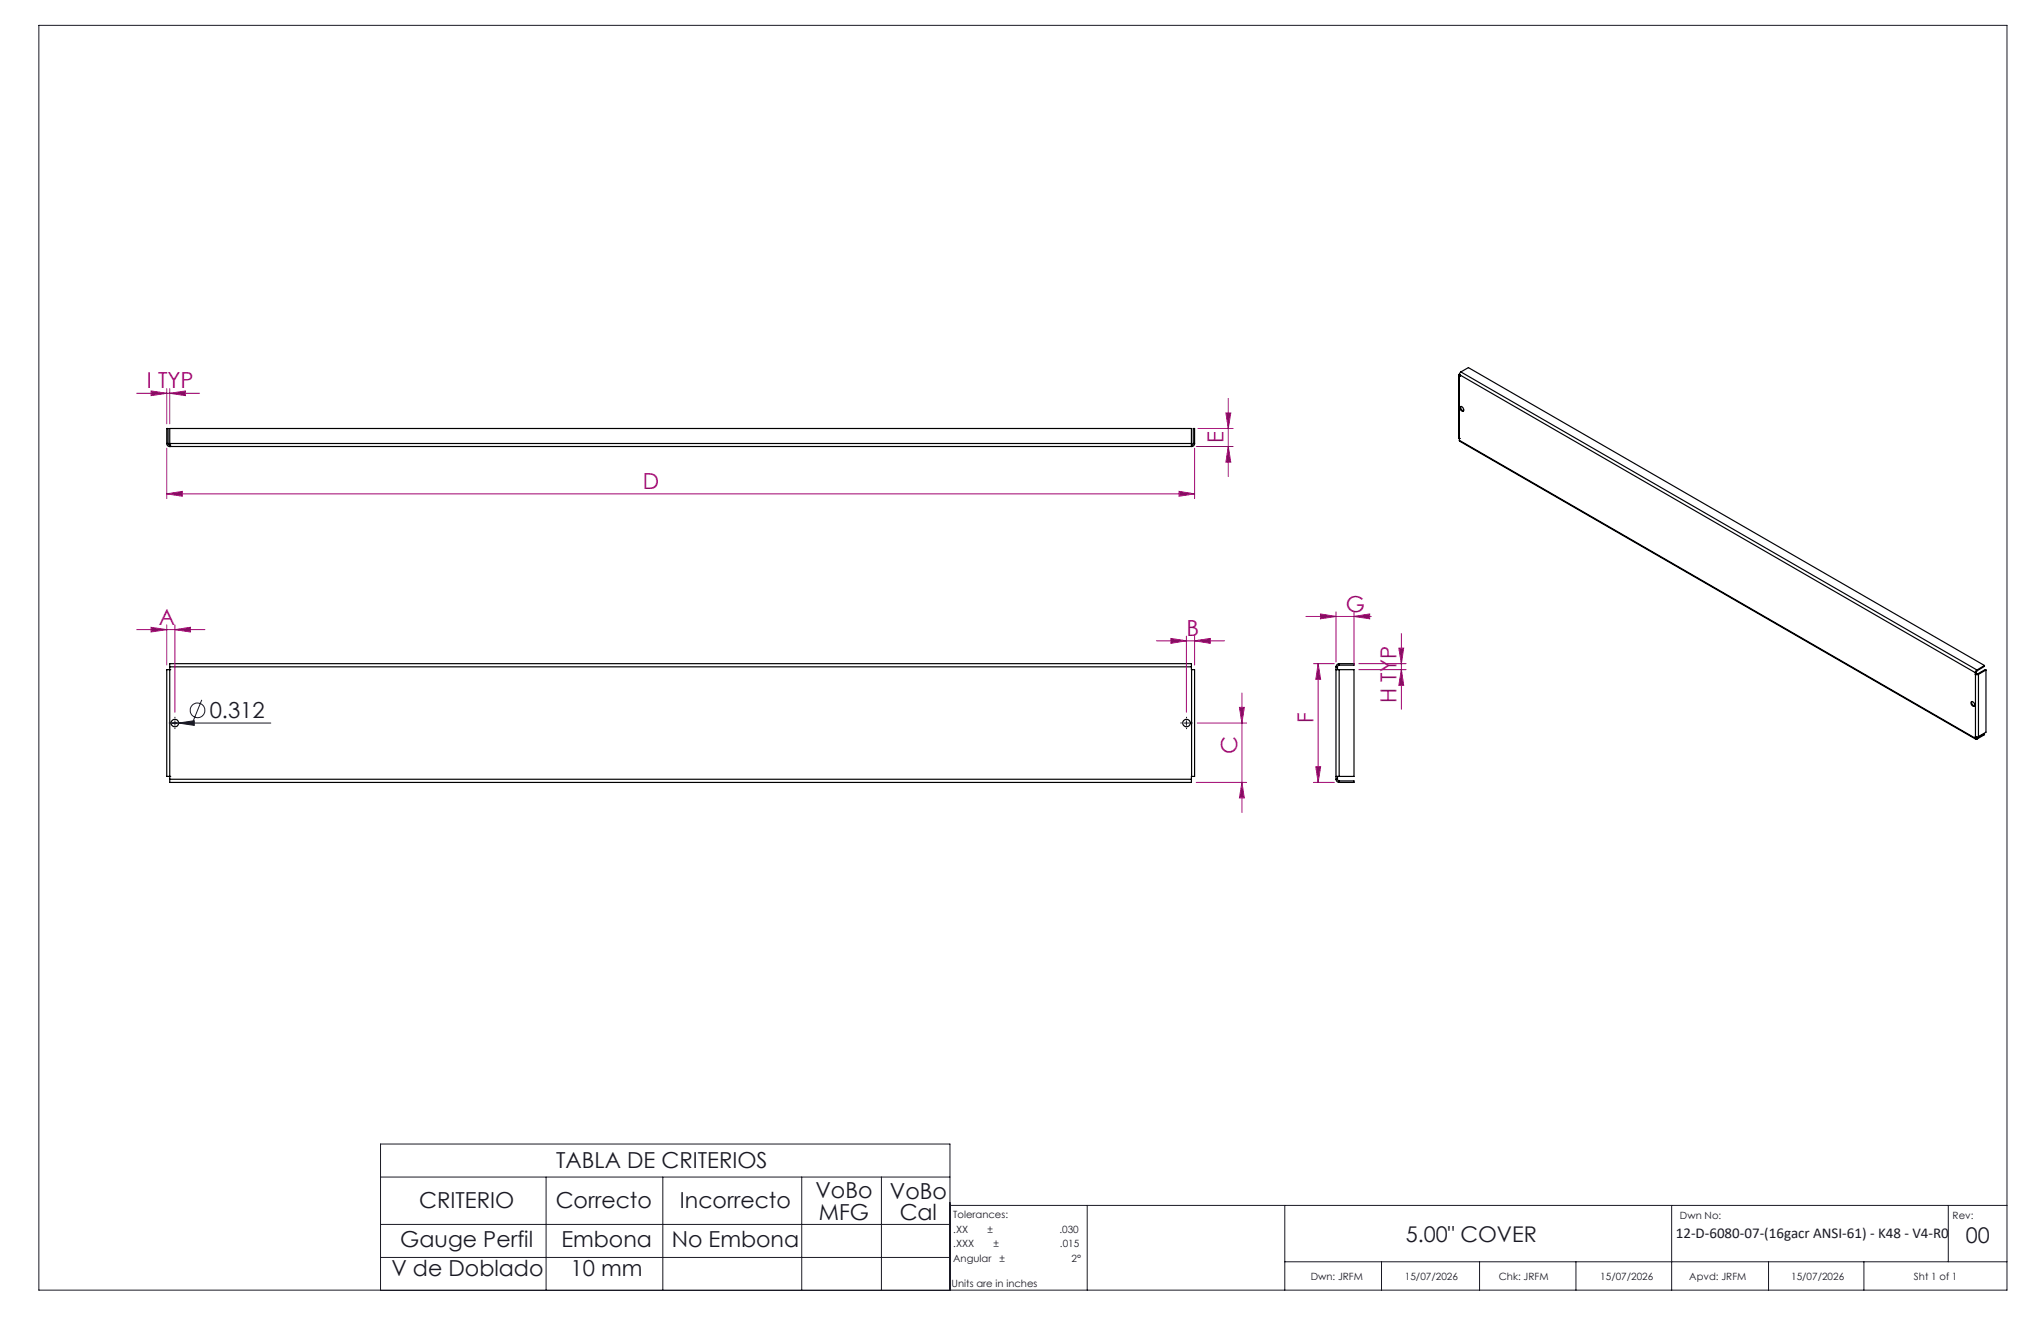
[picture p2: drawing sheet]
<svg xmlns="http://www.w3.org/2000/svg" width="432mm" height="279mm" viewBox="0 0 432 279" stroke-linecap="round" stroke-linejoin="round" font-family="sans-serif">
<g fill="none" stroke="#191924" stroke-width=".21">
<path d="M8.2 5.4h416.4v267.5h-416.4zM36.2 152.9h21.1M37 152.4v1M37.8 152.9l3.3-.5v1zM42.7 148l-1.8 4.5M250.5 152.9h1M251 152.4v1M80.5 242h120.5v30.9h-120.5zM80.5 249h120.5M80.5 259h120.5M115.5 249v23.9M140.2 249v23.9"/>
<path d="M169.6 249v23.9M186.5 249v23.9M230 255v17.9M271.8 255v17.9M353.7 255v17.9M412.2 255v11.9M424.6 255h-223.7v17.9M80.5 266h120.5M271.8 266.9h152.8M292.3 266.9v6M313 266.9v6M333.4 266.9v6"/>
<path d="M374.2 266.9v6M394.3 266.9v6"/>
<circle cx="41.8" cy="150.2" r="1.55"/>
</g>
<g fill="none" stroke="#000" stroke-width=".25">
<path d="M308.6 79.4v13.2l.2 .1M308.8 79.6h.1M308.8 79.2l-.2 .1 .2 .3M308.8 79.2h.1M308.8 79.2l109.1 63.1M308.8 79.2v13.9M309.1 78.7l-.3 .5M309.1 78.7l109.2 63M309.1 78.7l1.6-.9 109.1 63M35.3 93.8a.6 .6 0 0 0 .6 .6M35.3 93.8v-3.2h.3v3.2M35.3 93.8h.3"/>
<path d="M35.6 93.8l.3 .4M35.9 93.8v.6M35.9 94.4h.1M35.9 94.2h.1M35.9 93.8v-3.2h216.2v3.2M35.9 94.2v.2M35.9 93.8h216.2M35.9 94.4h216.2M252.1 93.8v.6M252.1 94.2h.1M252.1 94.2v.2M252.4 93.8l-.3 .4"/>
<path d="M252.4 93.8v-3.2h.3v3.2M252.4 93.8h.3M252.7 93.8a.6 .6 0 0 1-.6 .6M308.8 92.7h.1M308.8 93.1v.2l109.2 63.1M308.8 93.1l109.1 63M308.9 86.1a.53 .53 0 0 1 .7 .2 .53 .53 0 0 1-.2 .7 .76 .76 0 0 1-.5-.9zM309.1 86a.73 .73 0 0 0 .5 .9M35.9 141.6h-.6v22.6h.6M35.9 141v-.6h216.2v.6M35.9 141.6h.1M35.9 141v23.8"/>
<path d="M35.9 141h216.2M252.1 141v23.8M252.1 141.6h.1M252.1 141.6h.6v22.6h-.6M282.6 141.6h.7M282.6 141h.4M282.6 141v23.8M283 141v.6M283.3 140.4a.73 .73 0 0 0-.7 .6M283.3 140.7l-.3 .3M283.3 140.4h3.2v.3h-3.2M283.3 141.6h3.2v22.6h-3.2"/>
<path d="M283.3 140.4v.3M283.3 141.6v22.6M417 148.5a.57 .57 0 0 1 .7 .2 .57 .57 0 0 1-.1 .7 .72 .72 0 0 1-.6-.9zM417.2 148.4a.73 .73 0 0 0 .5 .9M417.9 156.1l.2 .3 .2-.1M417.9 142.3v.3M417.9 142.6h.1M417.9 142.6h.7M417.9 155.8h.7M417.9 142.6v13.2M417.9 155.8v.3M418.1 142.5h.3"/>
<path d="M418.1 142.5h.1M418.1 156.1h.2M418.1 142.2l-.2 .1M418.1 142.5l-.2 .1M418.1 142.2v.3M418.1 155.9v.2M418.1 156.1h-.2M418.3 141.7l-.4 .6M418.3 141.9l-.2 .3M418.3 141.7v.2M418.3 156.1v.2M418.4 142.5l.2 .1"/>
<path d="M418.6 142.6v13.2M419.7 155.2h.1M419.8 140.8v.1l-1.5 1M419.8 155.2v.2l-1.5 .9M419.8 140.8l-1.5 .9M419.8 155.2l-1.5 .9M420.2 141.7l-1.6 .9M420.2 141.7v13.2l-1.6 .9M420.2 141.7l-.2-.1-1.6 .9M35.9 164.8v.7h216.2v-.7M35.9 164.2h.1M35.9 164.8h216.2"/>
<path d="M252.1 164.2h.1M282.6 164.2h.7M282.6 164.8a.73 .73 0 0 0 .7 .7M282.6 164.8h.4M283 164.8l.3 .4M283 164.2v.6M283.3 165.2h3.2v.3h-3.2M283.3 165.2v.3"/>
<circle cx="37" cy="152.9" r=".79"/>
<circle cx="251" cy="152.9" r=".79"/>
</g>
<g fill="none" stroke="#a0006e" stroke-width=".21">
<path d="M28.9 83.2h13.3M32 82.7l3.3 .5-3.3 .5zM35.3 82.2v7.4M35.3 94.8v10.6M35.9 83.2l3.3-.5v1zM35.9 82.2v7.4M252.7 94.8v10.6M253.1 94.4h7.8M253.4 90.6h7.5M259.4 87.3h1l-.5 3.3zM259.9 94.4l.5 3.4h-1zM259.9 84.3v16.5"/>
<path d="M35.3 104.5l3.3-.6v1.1zM35.3 104.5h217.4M249.4 103.9l3.3 .6-3.3 .5zM28.9 133.2h14.5M32 132.7l3.3 .5-3.3 .5zM35.3 132.2v8.5M37 133.2l3.3-.5v1zM37 132.2v18.4M244.7 135.5h14.4M247.7 135l3.3 .5-3.3 .6zM251 134.5v16.1M252.7 135.5l3.3-.5v1.1z"/>
<path d="M252.7 134.5v6.2M276.3 130.4h13.8M279.4 129.9l3.2 .5-3.2 .5zM282.6 129.4v10.6M286.5 130.4l3.3-.5v1zM286.5 129.4v11.3M295.9 137.1h1.1l-.5 3.3zM296.5 134v16M253.3 152.9h10.4M262.2 149.6h1l-.5 3.3zM262.7 146.6v25.2M277.9 140.4h4.4"/>
<path d="M278.9 140.4l.5 3.3h-1zM278.9 140.4v25.1M287.5 140.4h10M287.5 141.6h10M296.5 141.6l.5 3.4h-1.1zM253.1 165.5h10.6M262.7 165.5l.5 3.3h-1zM277.9 165.5h4.4M278.4 162.2h1l-.5 3.3z"/>
</g>
<path d="M36 152.9h-.3M37 151.9v-.3M37 153.9v.3M38 152.9h.3M250 152.9h-.3M251 151.9v-.3M251 153.9v.3M252 152.9h.3" fill="none" stroke="#191924" stroke-width=".21" stroke-dasharray="15.2 1.3 1.3 1.3" stroke-linecap="butt"/>
<path d="M37.8 152.9l3.3-.5v1z" fill="#191924"/>
<g fill="#a0006e">
<path d="M32 132.7l3.3 .5-3.3 .5zM37 133.2l3.3-.5v1zM247.7 135l3.3 .5-3.3 .6zM252.7 135.5l3.3-.5v1.1zM35.3 104.5l3.3-.6v1.1zM249.4 103.9l3.3 .6-3.3 .5z"/>
<path d="M32 82.7l3.3 .5-3.3 .5zM35.9 83.2l3.3-.5v1z"/>
<path d="M259.9 94.4l.5 3.4h-1zM259.4 87.3h1l-.5 3.3z"/>
<path d="M278.9 140.4l.5 3.3h-1zM278.4 162.2h1l-.5 3.3z"/>
<path d="M262.2 149.6h1l-.5 3.3zM262.7 165.5l.5 3.3h-1zM295.9 137.1h1.1l-.5 3.3zM296.5 141.6l.5 3.4h-1.1z"/>
<path d="M279.4 129.9l3.2 .5-3.2 .5zM286.5 130.4l3.3-.5v1z"/>
</g>
<g font-size="4.7" fill="#a0006e">
<text x="31.1" y="82.2">I TYP</text>
<text x="258.9" y="93.7" transform="rotate(-90 258.9 93.7)">E</text>
<text x="136" y="103.4">D</text>
<text x="284.8" y="129.4">G</text>
<text x="33.6" y="132.1">A</text>
<text x="251" y="134.5">B</text>
<text x="295.5" y="148.7" transform="rotate(-90 295.5 148.7)">H TYP</text>
<text x="277.9" y="152.9" transform="rotate(-90 277.9 152.9)">F</text>
<text x="261.7" y="159.5" transform="rotate(-90 261.7 159.5)">C</text>
</g>
<g font-size="4.7" fill="#191924">
<text x="44.4" y="151.9">0.312</text>
<text x="117.7" y="247">TABLA DE CRITERIOS</text>
<text x="88.7" y="255.6">CRITERIO</text>
<text x="117.6" y="255.6">Correcto</text>
<text x="143.8" y="255.6">Incorrecto</text>
<text x="172.5" y="253.4">VoBo</text>
<text x="173.2" y="258">MFG</text>
<text x="188.3" y="253.5">VoBo</text>
<text x="84.7" y="263.7">Gauge Perfil</text>
<text x="118.8" y="263.7">Embona</text>
<text x="142.1" y="263.7">No Embona</text>
<text x="190.3" y="258">Cal</text>
<text x="82.8" y="269.9">V de Doblado</text>
<text x="120.7" y="269.9">10 mm</text>
</g>
<g font-size="4.6" fill="#191924">
<text x="297.4" y="262.7">5.00&quot; COVER</text>
<text x="415.9" y="263">00</text>
</g>
<text font-size="3.2" fill="#191924" x="354.5" y="261.8">12-D-6080-07-(16gacr ANSI-61) - K48 - V4-R0</text>
<g font-size="2.1" fill="#191924">
<text x="201.7" y="257.6">Tolerances:</text>
<text x="355.4" y="257.8">Dwn No:</text>
<text x="413.1" y="257.8">Rev:</text>
<text x="201.7" y="260.7">.XX</text>
<text x="201.7" y="263.9">.XXX</text>
<text x="208.9" y="260.7">±</text>
<text x="210.2" y="263.9">±</text>
<text x="224.1" y="260.7">.030</text>
<text x="224.3" y="263.9">.015</text>
<text x="201.7" y="267">Angular</text>
<text x="211.5" y="267">±</text>
<text x="226.7" y="267">2°</text>
<text x="201.3" y="272.3">Units are in inches</text>
<text x="277.3" y="270.7">Dwn: JRFM</text>
<text x="297.2" y="270.7">15/07/2026</text>
<text x="317.1" y="270.7">Chk: JRFM</text>
<text x="338.6" y="270.7">15/07/2026</text>
<text x="357.4" y="270.7">Apvd: JRFM</text>
<text x="378.9" y="270.7">15/07/2026</text>
<text x="404.9" y="270.7">Sht 1 of 1</text>
</g>
</svg>
